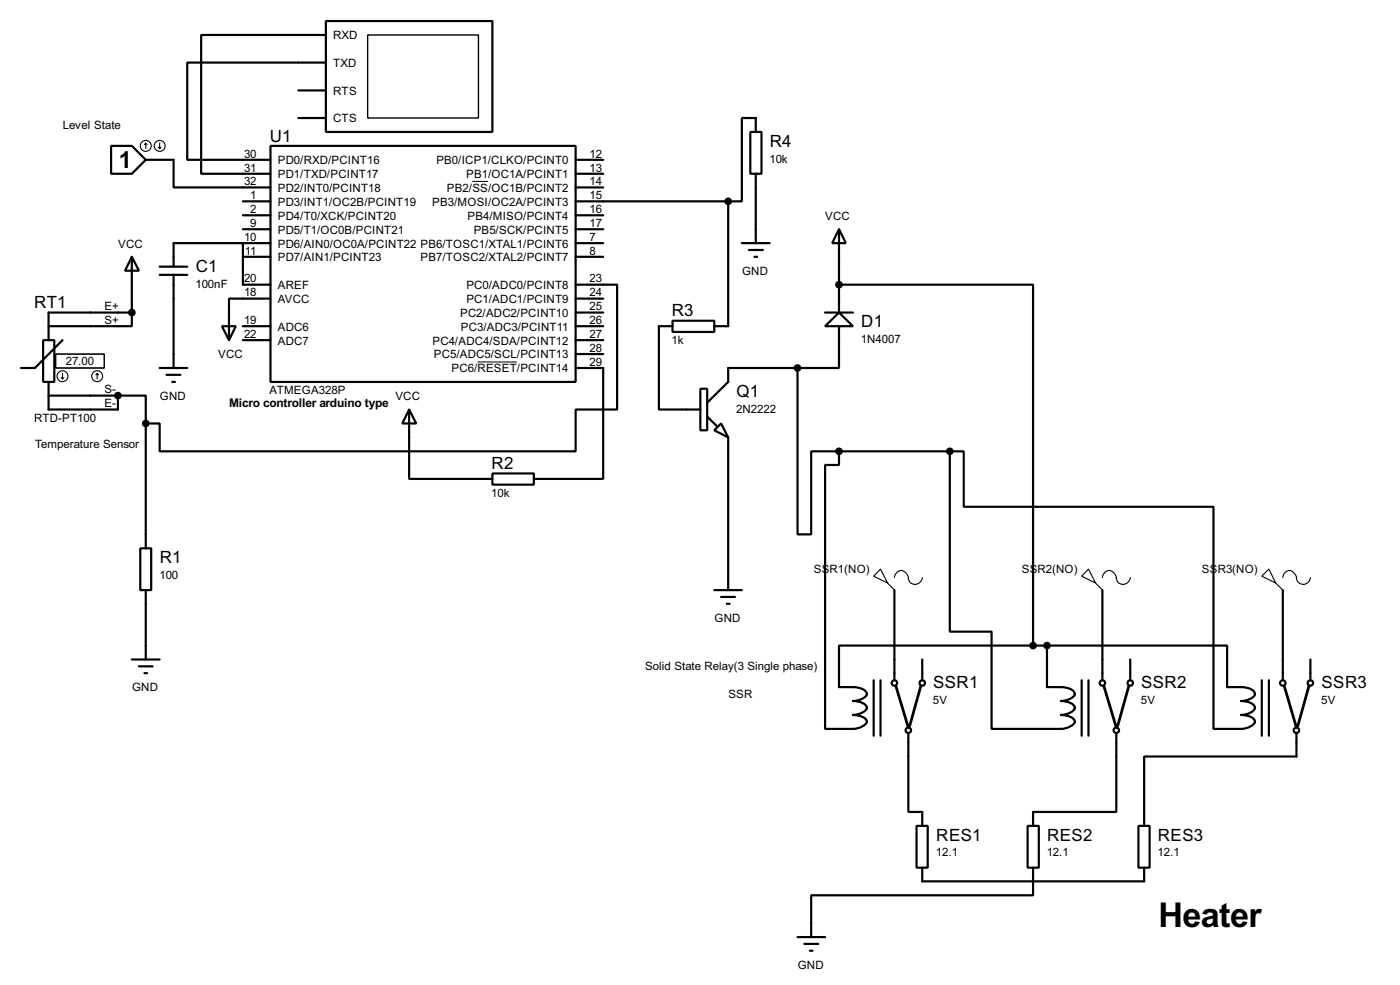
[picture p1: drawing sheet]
<svg xmlns="http://www.w3.org/2000/svg" width="256mm" height="180mm" viewBox="0 0 256 180" stroke-linecap="round" stroke-linejoin="round" font-family="sans-serif">
<g fill="none" stroke="#000" stroke-width=".4">
<path d="M54.7 16.6h5M59.7 3.9h30.5v20.3h-30.5zM59.7 6.4h-22.8v25.4h12.7M59.7 11.5h-25.4v17.8h15.3M20.4 26.7h3.8l2.5 2.6-2.5 2.5h-3.8zM26.7 29.3h5.1v5h17.8M44.5 36.9h5.1M44.5 39.4h5.1M49.6 26.7h55.9v43.2h-55.9zM54.7 21.6h5M105.5 36.9h27.9M105.5 29.3h5"/>
<path d="M105.5 31.8h5M105.5 34.3h5M105.5 39.4h5M133.4 36.9v22.8h-2.5M137.5 24.2h2v7.6h-2zM138.5 24.2v-2.6h-2.6v15.3h-2.5M138.5 31.8v12.7M24.2 47l1.3 2.6h-2.6zM24.2 57.2v2.5h-15.3M24.2 47v10.2M24.2 57.2h-15.3v5.1M29.3 48.8h5"/>
<path d="M29.3 50.3h5M31.8 48.8v-4.3h12.7v7.6h5.1M31.8 50.3v17.1M40.7 59.7h2.5l-1.2 2.6zM44.5 44.5h5.1M44.5 42h5.1M44.5 47h5.1M44.5 59.7h5.1M49.6 54.7h-7.6v7.6M105.5 52.1h7.6v22.9h-7.6v7.6h-76.2v-5.1h-2.6M105.5 57.2h5M105.5 44.5h5"/>
<path d="M105.5 42h5M105.5 47h5M105.5 59.7h5M105.5 54.7h5M123.2 58.7h7.7v2.1h-7.7zM123.2 59.7h-2.5v15.3h7.6M135.9 44.5h5.1M137.2 45.8h2.6M138.2 47h.5M151.2 59.7l2.5-2.5 2.6 2.5zM151.2 57.2h5.1M153.7 42l1.3 2.5h-2.5z"/>
<path d="M153.7 52.1h35.6v66.1M153.7 59.7v7.7h-7.6M153.7 42v15.2M7.9 62.3h2.1v7.6h-2.1zM8.9 69.9v5.1h12.7v-2.6M8.9 72.4h12.7M11.5 62.3l-5.1 5.1h-2.5M21.6 72.4h5.1v5.1M26.7 77.5v22.9M29.3 67.4h5M30.5 68.6h2.6M31.6 69.9h.5"/>
<path d="M44.5 62.3h5.1M75 75l1.3 2.5h-2.6zM75 75v12.7h15.2M105.5 67.4h5v20.3h-12.7M105.5 64.8h5M105.5 62.3h5M128.3 71.2h1.3v7.6h-1.3zM129.6 76.3l1.8 1.7M130.9 78.8l1.2-1.3 1.3 2.6zM146.1 67.4v30.4h2.5v-15.2h5.1M146.1 67.4h-12.7v2.5l-3.8 3.8M90.2 86.7h7.6v2h-7.6z"/>
<path d="M133.4 80.1v27.9M153.7 82.6v2.5h-2.5v48.3h2.5a6.8 6.8 0 0 0 4.3-.5 .89 .89 0 0 0 .7-1.2 2.87 2.87 0 0 0-2.4-.8 2.67 2.67 0 0 0 2.5-1.3 1.5 1.5 0 0 0-1.3-1.1l-1.2-.2a2.75 2.75 0 0 0 2.5-1.2 1.5 1.5 0 0 0-1.3-1.2l-1.2-.1h-2.6v-7.6h35.6M153.7 82.6h20.3M174 82.6h2.6v10.2h45.7v40.6h2.5a6.8 6.8 0 0 0 4.3-.5 .89 .89 0 0 0 .7-1.2 2.8 2.8 0 0 0-2.4-.8 2.61 2.61 0 0 0 2.5-1.3 1.47 1.47 0 0 0-1.3-1.1l-1.2-.2a2.68 2.68 0 0 0 2.5-1.2 1.47 1.47 0 0 0-1.3-1.2l-1.2-.1h-2.6v-7.6h-33M174 82.6v33h7.7v17.8h10.1a6.8 6.8 0 0 0 4.3-.5 .89 .89 0 0 0 .7-1.2 2.87 2.87 0 0 0-2.4-.8 2.67 2.67 0 0 0 2.5-1.3 1.5 1.5 0 0 0-1.3-1.1l-1.2-.2a2.75 2.75 0 0 0 2.5-1.2 1.5 1.5 0 0 0-1.3-1.2l-1.2-.1h-2.6v-7.6M25.7 100.4h2v7.6h-2zM26.7 108v12.7M130.9 108h5M132.1 109.3h2.6M133.2 110.5h.5M163.9 108v16.5M189.3 118.2h2.5"/>
<path d="M202 108v16.5M235 108v16.5M24.2 120.7h5.1M25.5 122h2.5M26.5 123.2h.5M160.1 124.5v10.2M161.3 124.5v10.2M166.4 134.2v14.4h2.6v2.6M169 120.7v3.8M198.2 124.5v10.2M199.4 124.5v10.2M204.5 134.2v14.4h-15.2v2.6"/>
<path d="M207.1 120.7v3.8M231.2 124.5v10.2M232.5 124.5v10.2M237.5 134.2v4.3h-27.9v12.7M240.1 120.7v3.8M167.9 151.2h2.1v7.6h-2.1zM169 158.8v2.5h40.6v-2.5M188.3 151.2h2v7.6h-2zM189.3 158.8v5.1h-40.7v7.6M208.6 151.2h2v7.6h-2zM146.1 171.5h5.1M147.4 172.8h2.5"/>
<path d="M148.4 174h.5"/>
<circle cx="163.8" cy="125" r=".5"/>
<circle cx="166.4" cy="133.7" r=".5"/>
<circle cx="168.9" cy="125" r=".5"/>
<circle cx="201.9" cy="125" r=".5"/>
<circle cx="204.5" cy="133.7" r=".5"/>
<circle cx="207" cy="125" r=".5"/>
<circle cx="235" cy="125" r=".5"/>
<circle cx="237.5" cy="133.7" r=".5"/>
<circle cx="240" cy="125" r=".5"/>
</g>
<circle cx="21.6" cy="72.4" r=".2" fill="#000"/>
<path d="M86.5 33.2h2.9M87.5 66.3h7.2" fill="none" stroke="#000" stroke-width=".18"/>
<g fill="none" stroke="#000" stroke-width=".2">
<path d="M26.7 26.2l-.2 .3M26.7 26.2l.3 .3M26.7 26.2v1M29 27l.3 .2M29.3 26.2v1M29.5 27l-.2 .2M10.2 64.8h8.9v2.6h-8.9zM11.2 69.1l.3 .3M11.5 68.4v1M11.7 69.1l-.2 .3M17.8 68.4l-.2 .2M17.8 68.4l.3 .2"/>
<path d="M17.8 68.4v1M161.3 104.2l1.3 2.5-2.5-1.2zM162.6 106.7l1.3 1.3M163.9 105.7a1.25 1.25 0 0 1 1-1.3 1.25 1.25 0 0 1 1.4 1 1.57 1.57 0 0 0 .9 1.5 1.35 1.35 0 0 0 1.8-1.2M199.4 104.2l1.3 2.5-2.5-1.2zM200.7 106.7l1.3 1.3M202 105.7a1.25 1.25 0 0 1 1-1.3 1.25 1.25 0 0 1 1.4 1 1.57 1.57 0 0 0 .9 1.5 1.35 1.35 0 0 0 1.8-1.2M231.2 105.5l1.3-1.3 1.2 2.5zM233.7 106.7l1.3 1.3M235 105.7a1.23 1.23 0 0 1 1.1-1.3 1.23 1.23 0 0 1 1.3 1 1.37 1.37 0 0 0 1.7 1.5 1.33 1.33 0 0 0 1-1.2"/>
<circle cx="26.7" cy="26.7" r="1"/>
<circle cx="29.2" cy="26.7" r="1"/>
<circle cx="11.4" cy="68.9" r="1"/>
<circle cx="17.8" cy="68.9" r="1"/>
</g>
<g fill="#000" stroke="#000" stroke-width=".4">
<circle cx="133.4" cy="36.9" r=".5"/>
<circle cx="24.1" cy="57.2" r=".5"/>
<circle cx="153.7" cy="52.1" r=".5"/>
<circle cx="21.6" cy="72.4" r=".5"/>
<circle cx="26.7" cy="77.5" r=".5"/>
<circle cx="146.1" cy="67.4" r=".5"/>
<circle cx="153.7" cy="82.6" r=".5"/>
<circle cx="174" cy="82.6" r=".5"/>
<circle cx="189.2" cy="118.2" r=".5"/>
<circle cx="191.8" cy="118.2" r=".5"/>
</g>
<path d="M164.1 125.5l2.3 7.7M168.7 125.5l-2 7.4M202.2 125.5l2.3 7.7M206.8 125.5l-2 7.4M235.3 125.5l2.2 7.7M239.8 125.5l-2 7.4" fill="none" stroke="#000" stroke-width=".5"/>
<path d="M67.4 6.4h20.3v15.2h-20.3z" fill="none" stroke="#000" stroke-width=".25"/>
<text font-size="7" x="212.2" y="169.6">Heater</text>
<text font-size="4.8" x="21.8" y="30.8">1</text>
<g font-size="3.5">
<text x="49.4" y="25.9">U1</text>
<text x="141" y="26.8">R4</text>
<text x="35.9" y="49.7">C1</text>
<text x="6.3" y="56.4">RT1</text>
<text x="123.1" y="57.9">R3</text>
<text x="157.8" y="59.9">D1</text>
<text x="134.9" y="72.6">Q1</text>
<text x="90.1" y="85.9">R2</text>
<text x="29.3" y="103.1">R1</text>
<text x="171" y="125.9">SSR1</text>
<text x="209.1" y="125.9">SSR2</text>
<text x="242.1" y="125.9">SSR3</text>
<text x="171.5" y="153.9">RES1</text>
<text x="191.8" y="153.9">RES2</text>
<text x="212.1" y="153.9">RES3</text>
</g>
<text font-size="2.5" x="42" y="74.4">Micro controller arduino type</text>
<g font-size="2.4">
<text x="61" y="7.2">RXD</text>
<text x="61" y="17.3">RTS</text>
<text x="61" y="12.3">TXD</text>
<text x="11.5" y="23.6">Level State</text>
<text x="61" y="22.4">CTS</text>
<text x="44.7" y="28.9">30</text>
<text x="108" y="28.9">12</text>
<text x="141" y="29.8">10k</text>
<text x="44.7" y="33.9">32</text>
<text x="44.7" y="31.4">31</text>
<text x="50.9" y="35.1">PD2/INT0/PCINT18</text>
<text x="50.9" y="32.6">PD1/TXD/PCINT17</text>
<text x="50.9" y="30">PD0/RXD/PCINT16</text>
<text x="79.9" y="30">PB0/ICP1/CLKO/PCINT0</text>
<text x="81.9" y="35.1">PB2/SS/OC1B/PCINT2</text>
<text x="85.4" y="32.6">PB1/OC1A/PCINT1</text>
<text x="108" y="31.4">13</text>
<text x="108" y="33.9">14</text>
<text x="45.9" y="41.6">9</text>
<text x="45.9" y="39">2</text>
<text x="45.9" y="36.5">1</text>
<text x="50.9" y="40.2">PD4/T0/XCK/PCINT20</text>
<text x="50.9" y="37.7">PD3/INT1/OC2B/PCINT19</text>
<text x="79.2" y="37.7">PB3/MOSI/OC2A/PCINT3</text>
<text x="85.6" y="40.2">PB4/MISO/PCINT4</text>
<text x="108" y="36.5">15</text>
<text x="108" y="39">16</text>
<text x="108" y="41.6">17</text>
<text x="151.2" y="40.2">VCC</text>
<text x="21.6" y="45.3">VCC</text>
<text x="44.7" y="44.1">10</text>
<text x="44.9" y="46.6">11</text>
<text x="50.9" y="45.3">PD6/AIN0/OC0A/PCINT22 PB6/TOSC1/XTAL1/PCINT6</text>
<text x="50.9" y="42.7">PD5/T1/OC0B/PCINT21</text>
<text x="50.9" y="47.8">PD7/AIN1/PCINT23</text>
<text x="77" y="47.8">PB7/TOSC2/XTAL2/PCINT7</text>
<text x="86.8" y="42.7">PB5/SCK/PCINT5</text>
<text x="108" y="46.6">8</text>
<text x="108" y="44.1">7</text>
<text x="35.8" y="52.6">100nF</text>
<text x="44.7" y="51.7">20</text>
<text x="50.9" y="52.9">AREF</text>
<text x="85.4" y="52.9">PC0/ADC0/PCINT8</text>
<text x="108" y="51.7">23</text>
<text x="135.9" y="50.4">GND</text>
<text x="19.1" y="56.8">E+</text>
<text x="19.1" y="59.3">S+</text>
<text x="44.7" y="54.3">18</text>
<text x="44.7" y="59.3">19</text>
<text x="50.9" y="55.4">AVCC</text>
<text x="84.3" y="58">PC2/ADC2/PCINT10</text>
<text x="85.4" y="55.4">PC1/ADC1/PCINT9</text>
<text x="108" y="59.3">26</text>
<text x="108" y="56.8">25</text>
<text x="108" y="54.3">24</text>
<text x="40" y="65.6">VCC</text>
<text x="44.7" y="61.9">22</text>
<text x="50.9" y="60.5">ADC6</text>
<text x="50.9" y="63.1">ADC7</text>
<text x="79.2" y="63.1">PC4/ADC4/SDA/PCINT12</text>
<text x="79.5" y="65.6">PC5/ADC5/SCL/PCINT13</text>
<text x="84.4" y="60.5">PC3/ADC3/PCINT11</text>
<text x="108" y="64.4">28</text>
<text x="108" y="61.9">27</text>
<text x="123" y="63">1k</text>
<text x="157.7" y="62.8">1N4007</text>
<text x="12.1" y="66.9">27.00</text>
<text x="19.1" y="72">S-</text>
<text x="82.7" y="68.1">PC6/RESET/PCINT14</text>
<text x="108" y="67">29</text>
<text x="6.2" y="77.2">RTD-PT100</text>
<text x="19.1" y="74.6">E-</text>
<text x="29.3" y="73.2">GND</text>
<text x="49.4" y="72.1">ATMEGA328P</text>
<text x="72.4" y="73.2">VCC</text>
<text x="134.9" y="75.5">2N2222</text>
<text x="6.4" y="82.1">Temperature Sensor</text>
<text x="90" y="90.9">10k</text>
<text x="29.2" y="106">100</text>
<text x="149.1" y="105">SSR1(NO)</text>
<text x="187.2" y="105">SSR2(NO)</text>
<text x="220.2" y="105">SSR3(NO)</text>
<text x="130.9" y="113.9">GND</text>
<text x="118.2" y="122.7">Solid State Relay(3 Single phase)</text>
<text x="24.2" y="126.6">GND</text>
<text x="133.4" y="127.8">SSR</text>
<text x="170.9" y="128.9">5V</text>
<text x="209" y="128.9">5V</text>
<text x="242.1" y="128.9">5V</text>
<text x="171.5" y="156.8">12.1</text>
<text x="191.8" y="156.8">12.1</text>
<text x="212.1" y="156.8">12.1</text>
<text x="146.1" y="177.4">GND</text>
</g>
</svg>
